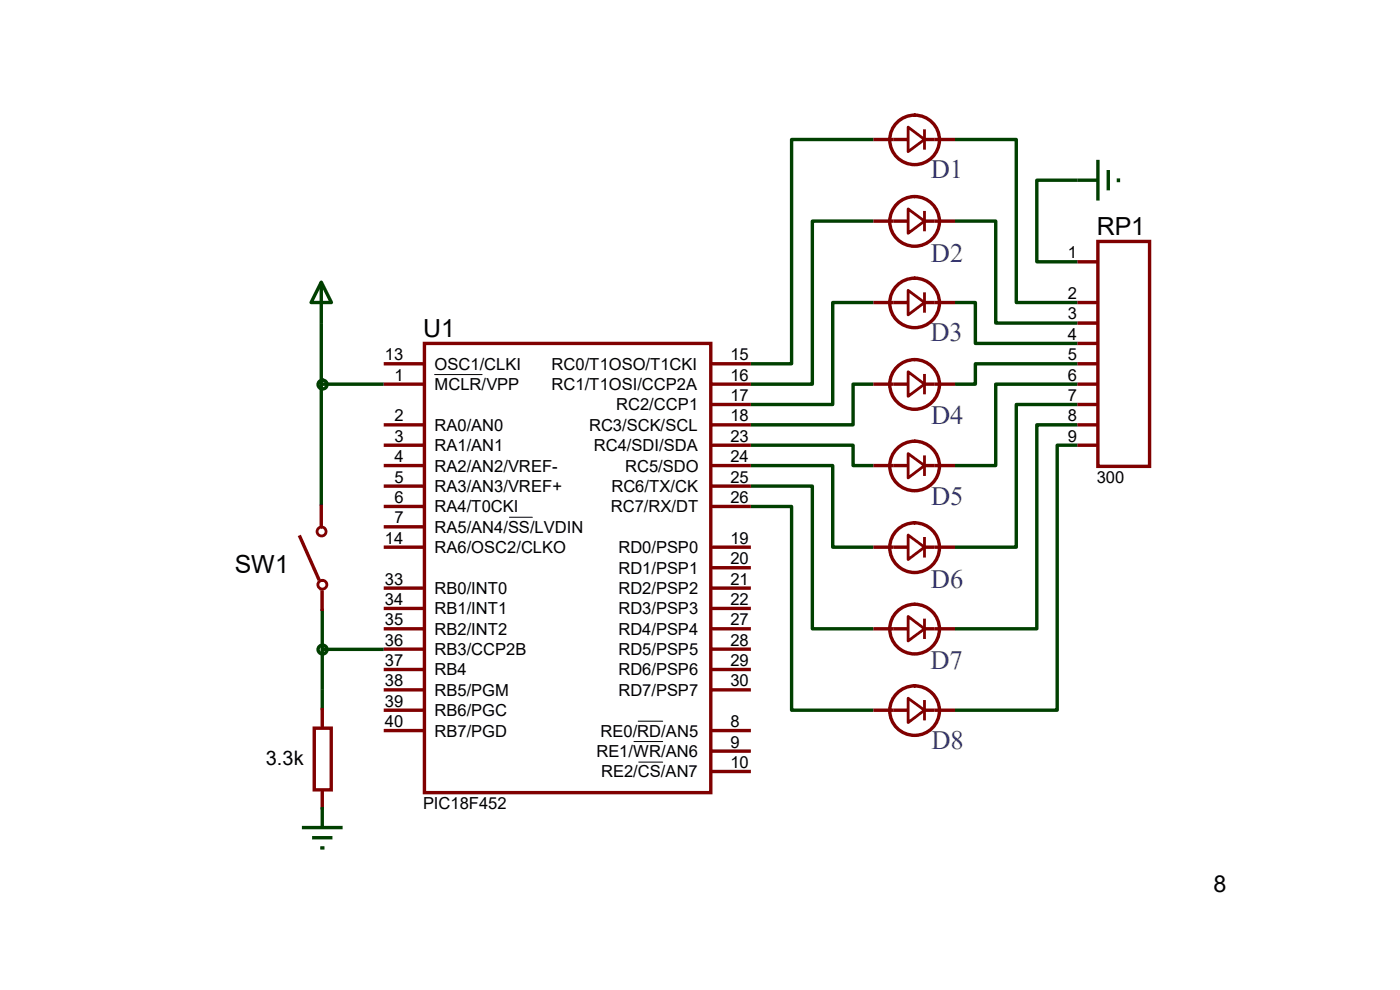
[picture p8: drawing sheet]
<svg xmlns="http://www.w3.org/2000/svg" width="297mm" height="210mm" viewBox="0 0 297 210" stroke-linecap="round" stroke-linejoin="round" font-family="sans-serif">
<g fill="none" stroke="#004000" stroke-width=".72" stroke-linecap="butt">
<path d="M185.3 29.6h-17.4v47.6h-8.6M202.6 29.6h13v34.6h13M232.9 38.2h-12.9v17.3h8.6M232.9 33.9v8.6M235.1 36.1v4.3M237.3 37.8v.9M68.2 59.9v47.3M185.3 46.9h-13v34.6h-13M202.6 46.9h8.6v21.6h17.4M185.3 64.2h-8.6v21.6h-17.4M202.6 64.2h4.3v8.7h21.7M228.6 77.2h-21.7v4.3h-4.3"/>
<path d="M68.4 81.5h13M159.3 94.4h21.7v4.4h4.3M159.3 98.8h17.4v17.3h8.6M185.3 81.5h-4.3v8.6h-21.7M228.6 81.5h-17.4v17.3h-8.6M228.6 85.8h-13v30.3h-13M228.6 90.1h-8.6v43.3h-17.4M228.6 94.4h-4.3v56.3h-21.7M159.3 103.1h13v30.3h13M159.3 107.4h8.6v43.3h17.4M68.4 137.8h13M68.4 129.1v21.6"/>
<path d="M64.1 175.6h8.6M66.2 177.7h4.3M67.9 179.9h.9M68.4 171.2v4.4"/>
</g>
<g fill="none" stroke="#004000" stroke-width=".72">
<path d="M68.2 59.9l2.1 4.3h-4.3z"/>
<circle cx="68.4" cy="81.6" r=".94"/>
<circle cx="68.4" cy="137.8" r=".94"/>
</g>
<g fill="none" stroke="#800000" stroke-width=".72">
<path d="M232.9 51.2h11v47.7h-11zM90 72.9h60.8v95.2h-60.8zM66.7 154.5h3.6v13.1h-3.6z"/>
<circle cx="194" cy="29.7" r="5.3"/>
<circle cx="194" cy="47" r="5.3"/>
<circle cx="194" cy="64.3" r="5.3"/>
<circle cx="194" cy="98.9" r="5.3"/>
<circle cx="194" cy="81.6" r="5.3"/>
<circle cx="194" cy="116.2" r="5.3"/>
<circle cx="194" cy="133.5" r="5.3"/>
<circle cx="194" cy="150.8" r="5.3"/>
</g>
<g fill="none" stroke="#800000" stroke-width=".72" stroke-linecap="butt">
<path d="M185.3 29.6h7.4M196.1 29.6h6.5M185.3 46.9h7.4M196.1 46.9h6.5M228.6 55.5h4.3M81.4 77.2h8.6M150.7 77.2h8.6M185.3 64.2h7.4M196.1 64.2h6.5M228.6 77.2h4.3M228.6 64.2h4.3M228.6 68.5h4.3"/>
<path d="M228.6 72.9h4.3M81.4 81.5h8.6M81.4 90.1h8.6M81.4 94.4h8.6M81.4 98.8h8.6M150.7 81.5h8.6M150.7 90.1h8.6M150.7 94.4h8.6M150.7 98.8h8.6M150.7 85.8h8.6M185.3 81.5h7.4M185.3 98.8h7.4"/>
<path d="M196.1 81.5h6.5M196.1 98.8h6.5M228.6 81.5h4.3M228.6 90.1h4.3M228.6 94.4h4.3M228.6 85.8h4.3M63.5 113.6l4.2 9.5M68.2 107.1v4.7M81.4 103.1h8.6M81.4 107.4h8.6M81.4 111.8h8.6M81.4 116.1h8.6"/>
<path d="M150.7 103.1h8.6M150.7 107.4h8.6M150.7 116.1h8.6M185.3 116.1h7.4M196.1 116.1h6.5M68.2 124.8v.5M68.3 125.3v4.3M81.4 124.8h8.6M81.4 129.1h8.6M81.4 133.4h8.6M81.4 137.7h8.6M150.7 120.4h8.6"/>
<path d="M150.7 124.8h8.6M150.7 129.1h8.6M150.7 133.4h8.6M150.7 137.7h8.6M185.3 133.4h7.4M196.1 133.4h6.5M68.4 150.2v4.3M81.4 155h8.6M81.4 142h8.6M81.4 146.3h8.6M81.4 150.7h8.6M150.7 155h8.6"/>
<path d="M150.7 159.3h8.6M150.7 142h8.6M150.7 146.3h8.6M185.3 150.7h7.4M196.1 150.7h6.5M68.4 167.4v4.3M150.7 163.7h8.6"/>
</g>
<path d="M92.2 79.5h10.1M108.1 109.7h4.8M134.5 157.3h6.1M135.4 153h5.2M135.5 161.7h5.1" fill="none" stroke="#000" stroke-width=".21"/>
<g fill="none" stroke="#800000" stroke-width=".59">
<path d="M192.7 27l3.4 2.6-3.4 2.6zM196.1 27.4v4.3M192.7 44.3l3.4 2.6-3.4 2.6zM196.1 44.7v4.4M192.7 61.6l3.4 2.6-3.4 2.6zM192.7 78.9l3.4 2.6-3.4 2.6zM196.1 62v4.3M196.1 79.3v4.4M192.7 96.2l3.4 2.6-3.4 2.6zM196.1 96.6v4.4M192.7 113.5l3.4 2.6-3.4 2.6zM196.1 113.9v4.4"/>
<path d="M192.7 130.8l3.4 2.6-3.4 2.6zM196.1 131.2v4.4M192.7 148.1l3.4 2.6-3.4 2.6zM196.1 148.5v4.3"/>
<circle cx="68.2" cy="112.8" r=".96"/>
<circle cx="68.4" cy="124" r=".94"/>
</g>
<g font-size="5.6" fill="#339">
<text x="197.4" y="37.7">D1</text>
<text x="197.5" y="55.7">D2</text>
<text x="197.4" y="72.4">D3</text>
<text x="197.5" y="89.9">D4</text>
<text x="197.5" y="107.1">D5</text>
<text x="197.5" y="124.8">D6</text>
<text x="197.4" y="141.9">D7</text>
<text x="197.6" y="158.8">D8</text>
</g>
<g font-size="5.3">
<text x="232.7" y="49.9">RP1</text>
<text x="89.7" y="71.5">U1</text>
<text x="49.8" y="121.5">SW1</text>
</g>
<text font-size="5" x="257.4" y="189.3">8</text>
<text font-size="4.2" x="56.4" y="162.2">3.3k</text>
<g font-size="3.5">
<text x="226.6" y="54.8">1</text>
<text x="226.6" y="63.5">2</text>
<text x="226.6" y="67.8">3</text>
<text x="81.7" y="76.4">13</text>
<text x="155" y="76.4">15</text>
<text x="226.6" y="72.1">4</text>
<text x="226.6" y="76.4">5</text>
<text x="83.7" y="80.8">1</text>
<text x="92.2" y="82.8">MCLR/VPP</text>
<text x="92.2" y="78.4">OSC1/CLKI</text>
<text x="117" y="78.4">RC0/T1OSO/T1CKI</text>
<text x="117" y="82.8">RC1/T1OSI/CCP2A</text>
<text x="155" y="80.8">16</text>
<text x="226.6" y="80.8">6</text>
<text x="83.7" y="89.4">2</text>
<text x="130.7" y="87.1">RC2/CCP1</text>
<text x="155" y="85.1">17</text>
<text x="155" y="89.4">18</text>
<text x="226.6" y="85.1">7</text>
<text x="226.6" y="89.4">8</text>
<text x="83.7" y="93.7">3</text>
<text x="92.2" y="91.4">RA0/AN0</text>
<text x="92.2" y="95.8">RA1/AN1</text>
<text x="125" y="91.4">RC3/SCK/SCL</text>
<text x="126" y="95.8">RC4/SDI/SDA</text>
<text x="155" y="93.7">23</text>
<text x="226.6" y="93.7">9</text>
<text x="83.7" y="98">4</text>
<text x="92.2" y="100.1">RA2/AN2/VREF-</text>
<text x="132.6" y="100.1">RC5/SDO</text>
<text x="155" y="98">24</text>
<text x="83.7" y="102.4">5</text>
<text x="83.7" y="106.7">6</text>
<text x="92.2" y="104.4">RA3/AN3/VREF+</text>
<text x="129.7" y="104.4">RC6/TX/CK</text>
<text x="155" y="102.4">25</text>
<text x="155" y="106.7">26</text>
<text x="232.7" y="102.4">300</text>
<text x="83.7" y="111">7</text>
<text x="92.2" y="108.7">RA4/T0CKI</text>
<text x="92.2" y="113">RA5/AN4/SS/LVDIN</text>
<text x="129.6" y="108.7">RC7/RX/DT</text>
<text x="81.7" y="115.4">14</text>
<text x="92.2" y="117.3">RA6/OSC2/CLKO</text>
<text x="131.2" y="117.3">RD0/PSP0</text>
<text x="155" y="115.4">19</text>
<text x="155" y="119.7">20</text>
<text x="81.7" y="124">33</text>
<text x="131.2" y="121.7">RD1/PSP1</text>
<text x="155" y="124">21</text>
<text x="81.7" y="128.3">34</text>
<text x="92.2" y="126">RB0/INT0</text>
<text x="92.2" y="130.3">RB1/INT1</text>
<text x="131.2" y="126">RD2/PSP2</text>
<text x="131.2" y="130.3">RD3/PSP3</text>
<text x="155" y="128.3">22</text>
<text x="81.7" y="132.6">35</text>
<text x="81.7" y="137">36</text>
<text x="92.2" y="134.7">RB2/INT2</text>
<text x="131.2" y="134.7">RD4/PSP4</text>
<text x="155" y="132.6">27</text>
<text x="155" y="137">28</text>
<text x="81.7" y="141.3">37</text>
<text x="92.2" y="139">RB3/CCP2B</text>
<text x="92.2" y="143.3">RB4</text>
<text x="131.2" y="139">RD5/PSP5</text>
<text x="131.2" y="143.3">RD6/PSP6</text>
<text x="155" y="141.3">29</text>
<text x="81.7" y="145.6">38</text>
<text x="81.7" y="149.9">39</text>
<text x="92.2" y="147.6">RB5/PGM</text>
<text x="131.2" y="147.6">RD7/PSP7</text>
<text x="155" y="145.6">30</text>
<text x="81.7" y="154.3">40</text>
<text x="92.2" y="152">RB6/PGC</text>
<text x="155" y="154.3">8</text>
<text x="92.2" y="156.3">RB7/PGD</text>
<text x="126.5" y="160.6">RE1/WR/AN6</text>
<text x="127.4" y="156.3">RE0/RD/AN5</text>
<text x="155" y="158.6">9</text>
<text x="127.6" y="164.9">RE2/CS/AN7</text>
<text x="155" y="162.9">10</text>
<text x="89.7" y="171.6">PIC18F452</text>
</g>
</svg>
